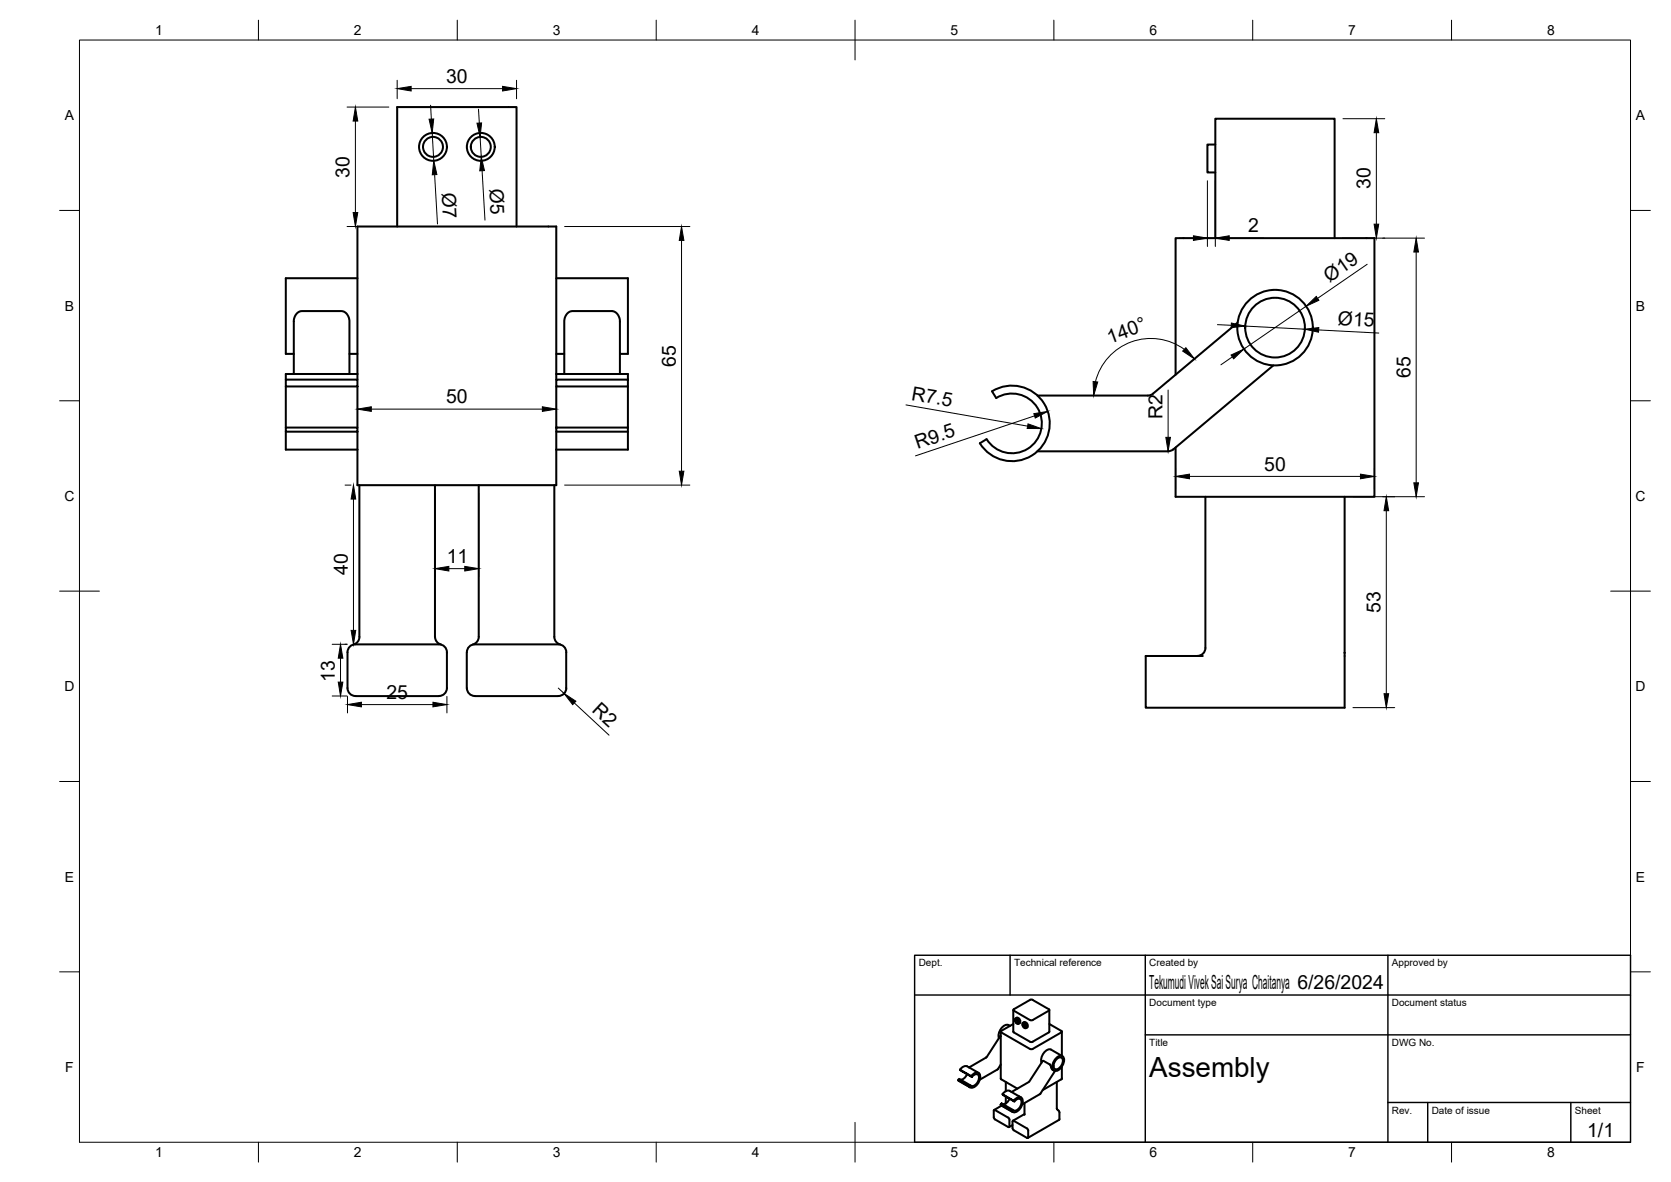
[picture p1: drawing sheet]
<svg xmlns="http://www.w3.org/2000/svg" width="420mm" height="297mm" viewBox="0 0 420 297" stroke-linecap="round" stroke-linejoin="round" font-family="sans-serif">
<!-- layer: Visible -->
<g fill="none" stroke="#000" stroke-width=".51">
<path d="M305.6 36.3h-2v7h2M99.9 56.9v-30h30v30M305.6 59.8v-30h30v30M89.9 69.9h-18v19h2M139.9 69.9h18v19h-2M71.9 95.4h18v1.7h-18zM71.9 97.1v10.3M73.9 94v-13.7l.3-.8 .5-.8 1.1-.5h10.1l.7 .2 .6 .5 .5 1 .2 .7v13.4M87.9 88.9h2M89.9 97.1v10.3M89.9 94h-18v1.4M89.9 94v1.4"/>
<path d="M89.9 94v-37.1h50v37.1M139.9 95.4h18v1.7h-18zM139.9 97.1v10.3h18v1.1h-18v-1.1M139.9 94h18v1.4M139.9 94v1.4M139.9 88.9h2M141.9 94v-13.4l.1-.7 .5-1 .6-.5 .7-.2h10.1l.7 .2 .6 .5 .5 1 .2 .7v13.4M157.9 97.1v10.3M295.6 94.2v-34.4h50v65h-50v-12.3M311.2 81.1l-21.9 18.2-28.4 .1M320.2 91.8l-25.2 21.1-1.3 .5M71.9 107.4h18v1.1h-18z"/>
<path d="M71.9 108.5v4.5h18M89.9 108.5v4.5M89.9 113v8.9h50v-8.9M139.9 108.5v4.5M157.9 108.5v4.5h-18M248.1 110.4l-1.7 1M248.1 110.4a7.5 7.5 0 0 0 10.3 2.4 7.5 7.5 0 0 0 2.4-10.3 7.5 7.5 0 0 0-10.3-2.5l-1.1-1.7a9.5 9.5 0 0 1 13.1 3.1 9.5 9.5 0 0 1-3 13.1 9.5 9.5 0 0 1-13.1-3.1M260.9 113.4h32.8M90.4 121.9v38.1M109.4 121.9v38.1a2 2 0 0 0 1.5 2M120.4 121.9v38.1a2 2 0 0 1-1.5 2M139.4 121.9v38.1a2 2 0 0 0 1.5 2"/>
<path d="M303.1 124.8v38M338.1 124.8v39.3M89.4 174.9h21M89.4 174.9a2 2 0 0 1-2-2v-9a1.96 1.96 0 0 1 2-2h21a2 2 0 0 1 2 2v9a2 2 0 0 1-2 2M90.4 160a2 2 0 0 1-1.5 2M119.4 174.9h21M119.4 174.9a2.04 2.04 0 0 1-2-2v-9a2 2 0 0 1 2-2h21a1.96 1.96 0 0 1 2 2v9a1.96 1.96 0 0 1-2 2M303.1 162.8a2 2 0 0 1-2 2M338.1 164v.1M338.1 164.1v13.7h-50v-12.9h14.3M251.6 259.3v11.8l4.2 2.5M254 257.8a1.49 1.49 0 0 0-2.3 .7l-.3 .5a2.34 2.34 0 0 0-.2 1.9"/>
<path d="M254.8 253.8v5.5l4.2 2.5h.6M254.8 257.3l-3 1.8-.2 .2 7.4 4.3M254.9 254l4.1 2.3h.6M255.2 256a.77 .77 0 0 1 .9 .4 .77 .77 0 0 1-.1 .9l-.7-.5zM255.3 256a.78 .78 0 0 1 1.1 .2 .78 .78 0 0 1-.3 1.1M255.4 256.2l.5 .1 .1 .7-.5-.1zM255.6 256.1l.1 .5 .4 .3M257.1 257.1a.77 .77 0 0 1 .9 .4 .77 .77 0 0 1-.1 .9l-.7-.5zM257.2 257a.81 .81 0 0 1 1 .2 .81 .81 0 0 1 .1 1M257.2 257.3l.6 .1 .1 .7-.5-.1zM257.5 257.2l.1 .5 .4 .3M258.3 258.2l-.3 .2"/>
<path d="M259.6 251.3l4.1 2.3v.4M259.6 251.2h-.6l-4.1 2.4v.4M263.7 254l-4.1 2.4M263.8 253.8v5.5M263.8 257.3l3 1.8M263.9 259.2l-4.3 2.6M266.8 259.4l-7.2 4.2M266.9 259.1v.3M267 259.3v6M240.9 271.4l.2 .2M241.1 271.6l2.8 1.7M241.2 271.1l2.8 1.6-.3 .4-2.8-1.7z"/>
<path d="M241.4 268.8l3 1.8zM243.2 269.9a2.02 2.02 0 0 1-1.7 1.4M243.7 268.3l2.3 1.3M244.2 270.4a1.24 1.24 0 0 1 1-.8 1.24 1.24 0 0 1 1.2 .5 2.89 2.89 0 0 1-2.1 3.3l-.6-.3M244.4 270.6a1.14 1.14 0 0 1 1.6-.5 2.06 2.06 0 0 1-1.8 2.8l-.2-.2M249.9 279.1l.1 2.1 3.5 2M250.2 279l3.5 2 .1 .4v1.6l-.3 .2M250.2 278.9l-.3 .2M251.6 277.6l.2 .2M251.6 260.4l-3.6 5.3-4.3 2.6a1.48 1.48 0 0 0-2.3 .5M251.6 267.5l-.8 1.3-4.5 2.5M251.8 277.8l2.8 1.6"/>
<path d="M251.8 277.3l2.9 1.6-.3 .4-2.8-1.7zM251.8 277.8l-1.8 1.1M252.1 275l3 1.8zM252.1 275a1.54 1.54 0 0 1 2.4-.5l2.2 1.3M252.9 271.9v2.3M252.9 275.6v1.7M252.9 277.2l-.4 .3M253.8 276.1a2.02 2.02 0 0 1-1.6 1.4M254.9 276.6a1.24 1.24 0 0 1 1-.8 1.24 1.24 0 0 1 1.2 .5 2.89 2.89 0 0 1-2.1 3.2l-.6-.2M255.1 276.8a1.14 1.14 0 0 1 1.6-.5 2.06 2.06 0 0 1-1.8 2.8l-.2-.2M257.6 277.2v2.9M257.6 280l-2.9 1.7"/>
<path d="M259 263.6h.6M264.3 263.8l2.8 1.6M264.3 263.8a2.48 2.48 0 0 0-2.5 2.8l.1 .5M264.7 268.9l-.7-1.4-1.8-.9-3.5 5.3-4.3 2.5M264.7 268.9l.3 .2M265.3 269.2l-3.8 5.7-4.5 2.6M265.7 265.8a1.06 1.06 0 0 1 1.4-.4 1.06 1.06 0 0 1 .4 1.5l-.4 .9a1.71 1.71 0 0 1-2.2 1.1 2.52 2.52 0 0 1 .8-3.1zM265.7 266.2a.86 .86 0 0 1 1.5 0 2.16 2.16 0 0 1-1.8 2.5 1.43 1.43 0 0 1 0-2.2zM265.7 271.9v6.7l.4 .5M266.1 279l.3 .6-.1 1.8-7.9 4.6M266.8 271.2l-4.6 2.7M267 268.1v3"/>
<path d="M267 271.1l-.1 .1M254.6 282.7l-.9 .5M254.6 281.7l.3-.1 3.5 2.1 .1 2.2h-.3l-3.4-2-.2-.4z"/>
<circle cx="108.9" cy="36.9" r="3.5"/>
<circle cx="108.9" cy="36.9" r="2.51"/>
<circle cx="120.9" cy="36.9" r="3.5"/>
<circle cx="120.9" cy="36.9" r="2.51"/>
<circle cx="320.6" cy="82.3" r="9.5"/>
<circle cx="320.6" cy="82.3" r="7.5"/>
</g>
<!-- layer: BORDER -->
<g fill="none" stroke="#000" stroke-width=".25">
<path d="M20 10.1h390v276.9h-390zM65 5.1v5M115 5.1v5M165 5.1v5M215 5.1v10M265 5.1v5M315 5.1v5M365 5.1v5M15 52.9h5M410 52.9h5M15 100.7h5M410 100.7h5"/>
<path d="M15 148.6h10M405 148.6h10M15 196.4h5M410 196.4h5M15 244.2h5M410 244.2h5M65 287v5M115 287v5M165 287v5M215 282.1v9.9M265 287v5M315 287v5"/>
<path d="M365 287v5"/>
</g>
<!-- layer: TITLEBLOCK -->
<path d="M230 240.1h180v46.9h-180zM230 250h180M254 240.1v9.9M288 240.1v46.9M349 240.1v46.9M288 260.1h122M349 277.1h61M359 277.1v9.9M395 277.1v9.9" fill="none" stroke="#000" stroke-width=".36"/>
<!-- layer: FD_Dimensions -->
<g fill="none" stroke="#000" stroke-width=".25">
<path d="M87.3 26.9h10.5M89.4 30.4v23M99.9 20.2v4.6M103.4 22.3h23M108.3 26.4l.2 3.5M108.7 33.4l.4 7M120.3 27.4l.2 3.5M120.7 34.4l.3 5M129.9 20.2v4.6M337.7 29.8h10.5M346.1 33.3v23M87.3 56.9h10.5"/>
<path d="M109.3 43.9l.7 12.4M121.2 42.9l.7 12.4M142 56.9h31.5M296.6 59.8h3.5M303.6 59.8h2M303.6 45.4v16.5M305.6 45.4v16.5M309.1 59.8h8.6M337.7 59.8h20.5M171.4 60.4v58M328.4 76.9l-15.6 10.8M343.8 66.4l-12.5 8.6"/>
<path d="M356.1 63.3v58M293.7 98v11.9M297.8 87.8a14.3 14.3 0 0 0-22.4 8.1M306.1 81.6l3.5 .2M309.9 89.7l-2.9 2M313.1 81.9l15 .8M331.6 82.9l15.1 .8M93.4 102.8h43M227.8 101.8l30.6 5.3M260.1 104.5l-29.9 10.1M295.6 117.6v5.1M299.1 119.7h43"/>
<path d="M345.6 117.6v5.1M86.8 121.9h1.5M88.9 125.4v33M109.4 124v21M120.4 124v21M142 121.9h31.5M340.2 124.8h18M348.6 128.3v46M112.9 142.9h4M83.5 161.9h3.8M83.5 174.9h3.8M85.6 165.4v6"/>
<path d="M87.4 175v4.2M90.9 177.1h18M112.4 175v4.2M140.4 172.9l1.4 1.4M144.4 176.6l8.7 8.1M340.2 177.8h10.5"/>
</g>
<g fill="#000" stroke="#000" stroke-width=".25">
<path d="M89.4 26.9l.6 3.5h-1.2zM99.9 22.3l3.5-.6v1.2zM107.9 30l1.2-.1-.4 3.5zM119.9 31l1.2-.1-.4 3.5zM126.4 21.7l3.5 .6-3.5 .6zM346.1 29.8l.6 3.5h-1.2zM88.8 53.4h1.2l-.6 3.5zM109.1 40.4l.8 3.5h-1.2zM121 39.4l.8 3.5h-1.2zM300.1 59.3l3.5 .5-3.5 .6zM305.6 59.8l3.5-.5v1.1zM345.5 56.3h1.2l-.6 3.5z"/>
<path d="M171.4 56.9l.6 3.5h-1.2zM328.4 76.9l2.6-2.4 .6 1zM356.1 59.8l.6 3.5h-1.2zM274.8 95.9l1.2 .1-1 3.4zM298.2 87.4l2.1 2.8-2.9-2zM309.5 89.2l3.3-1.5-2.6 2.5zM309.6 81.2l3.5 .7-3.5 .4zM328.1 82.7l3.5-.4-.1 1.2zM89.9 102.8l3.5-.6v1.2zM136.4 102.2l3.5 .6-3.5 .6zM170.8 118.4h1.2l-.6 3.5zM258.5 106.5l3.3 1.2h-3.5z"/>
<path d="M259.9 104l3.5-.6-3.1 1.7zM293.1 109.9h1.2l-.6 3.5zM295.6 119.7l3.5-.5v1.1zM342.1 119.2l3.5 .5-3.5 .6zM88.9 121.9l.6 3.5h-1.2zM348.6 124.8l.6 3.5h-1.2zM355.5 121.3h1.2l-.6 3.5zM88.3 158.4h1.2l-.6 3.5zM109.4 142.9l3.5-.6v1.2zM116.9 142.3l3.5 .6-3.5 .6zM85.6 161.9l.6 3.5h-1.2zM85 171.4h1.2l-.6 3.5z"/>
<path d="M87.4 177.1l3.5-.6v1.1zM108.9 176.5l3.5 .6-3.5 .5zM141.8 174.3l3 1.9-.8 .9zM348 174.3h1.2l-.6 3.5z"/>
</g>
<text font-size="7" x="289" y="270.6">Assembly</text>
<g font-size="4.9">
<text x="112.2" y="20.8">30</text>
<text x="87.9" y="44.6" transform="rotate(-90 87.9 44.6)">30</text>
<text x="123" y="47.5" transform="rotate(87 123 47.5)">Ø5</text>
<text x="344.6" y="47.5" transform="rotate(-90 344.6 47.5)">30</text>
<text x="111.1" y="48.5" transform="rotate(87 111.1 48.5)">Ø7</text>
<text x="313.8" y="58.4">2</text>
<text x="334.3" y="71" transform="rotate(-34 334.3 71)">Ø19</text>
<text x="336.3" y="81.6" transform="rotate(3 336.3 81.6)">Ø15</text>
<text x="279.1" y="86.3" transform="rotate(-20 279.1 86.3)">140°</text>
<text x="169.9" y="92.1" transform="rotate(-90 169.9 92.1)">65</text>
<text x="354.6" y="95" transform="rotate(-90 354.6 95)">65</text>
<text x="112.2" y="101.4">50</text>
<text x="229" y="100.5" transform="rotate(10 229 100.5)">R7.5</text>
<text x="292.3" y="105.4" transform="rotate(-90 292.3 105.4)">R2</text>
<text x="230.7" y="112.8" transform="rotate(-19 230.7 112.8)">R9.5</text>
<text x="317.9" y="118.3">50</text>
<text x="112.3" y="141.5">11</text>
<text x="87.4" y="144.6" transform="rotate(-90 87.4 144.6)">40</text>
<text x="347.1" y="154" transform="rotate(-90 347.1 154)">53</text>
<text x="84.2" y="171.3" transform="rotate(-90 84.2 171.3)">13</text>
<text x="97.2" y="175.6">25</text>
<text x="148.7" y="178.7" transform="rotate(43 148.7 178.7)">R2</text>
<text x="289" y="248.5">Tekumudi Vivek Sai Surya Chaitanya 6/26/2024</text>
<text x="399.1" y="285.7">1/1</text>
</g>
<g font-size="3.5">
<text x="39" y="8.8">1</text>
<text x="89" y="8.8">2</text>
<text x="139" y="8.8">3</text>
<text x="189" y="8.8">4</text>
<text x="239" y="8.8">5</text>
<text x="289" y="8.8">6</text>
<text x="339" y="8.8">7</text>
<text x="389" y="8.8">8</text>
<text x="16.3" y="30.2">A</text>
<text x="411.3" y="30.2">A</text>
<text x="16.3" y="78">B</text>
<text x="411.3" y="78">B</text>
<text x="16.2" y="125.9">C</text>
<text x="411.2" y="125.9">C</text>
<text x="16.2" y="173.7">D</text>
<text x="411.2" y="173.7">D</text>
<text x="16.3" y="221.6">E</text>
<text x="411.3" y="221.6">E</text>
<text x="16.4" y="269.4">F</text>
<text x="411.4" y="269.4">F</text>
<text x="39" y="290.8">1</text>
<text x="89" y="290.8">2</text>
<text x="139" y="290.8">3</text>
<text x="189" y="290.8">4</text>
<text x="239" y="290.8">5</text>
<text x="289" y="290.8">6</text>
<text x="339" y="290.8">7</text>
<text x="389" y="290.8">8</text>
</g>
<g font-size="2.5">
<text x="231" y="242.9">Dept.</text>
<text x="255" y="242.9">Technical reference</text>
<text x="289" y="242.9">Created by</text>
<text x="350" y="242.9">Approved by</text>
<text x="289" y="252.8">Document type</text>
<text x="350" y="252.8">Document status</text>
<text x="289" y="262.9">Title</text>
<text x="350" y="262.9">DWG No.</text>
<text x="350" y="279.9">Rev.</text>
<text x="360" y="279.9">Date of issue</text>
<text x="396" y="279.9">Sheet</text>
</g>
</svg>
